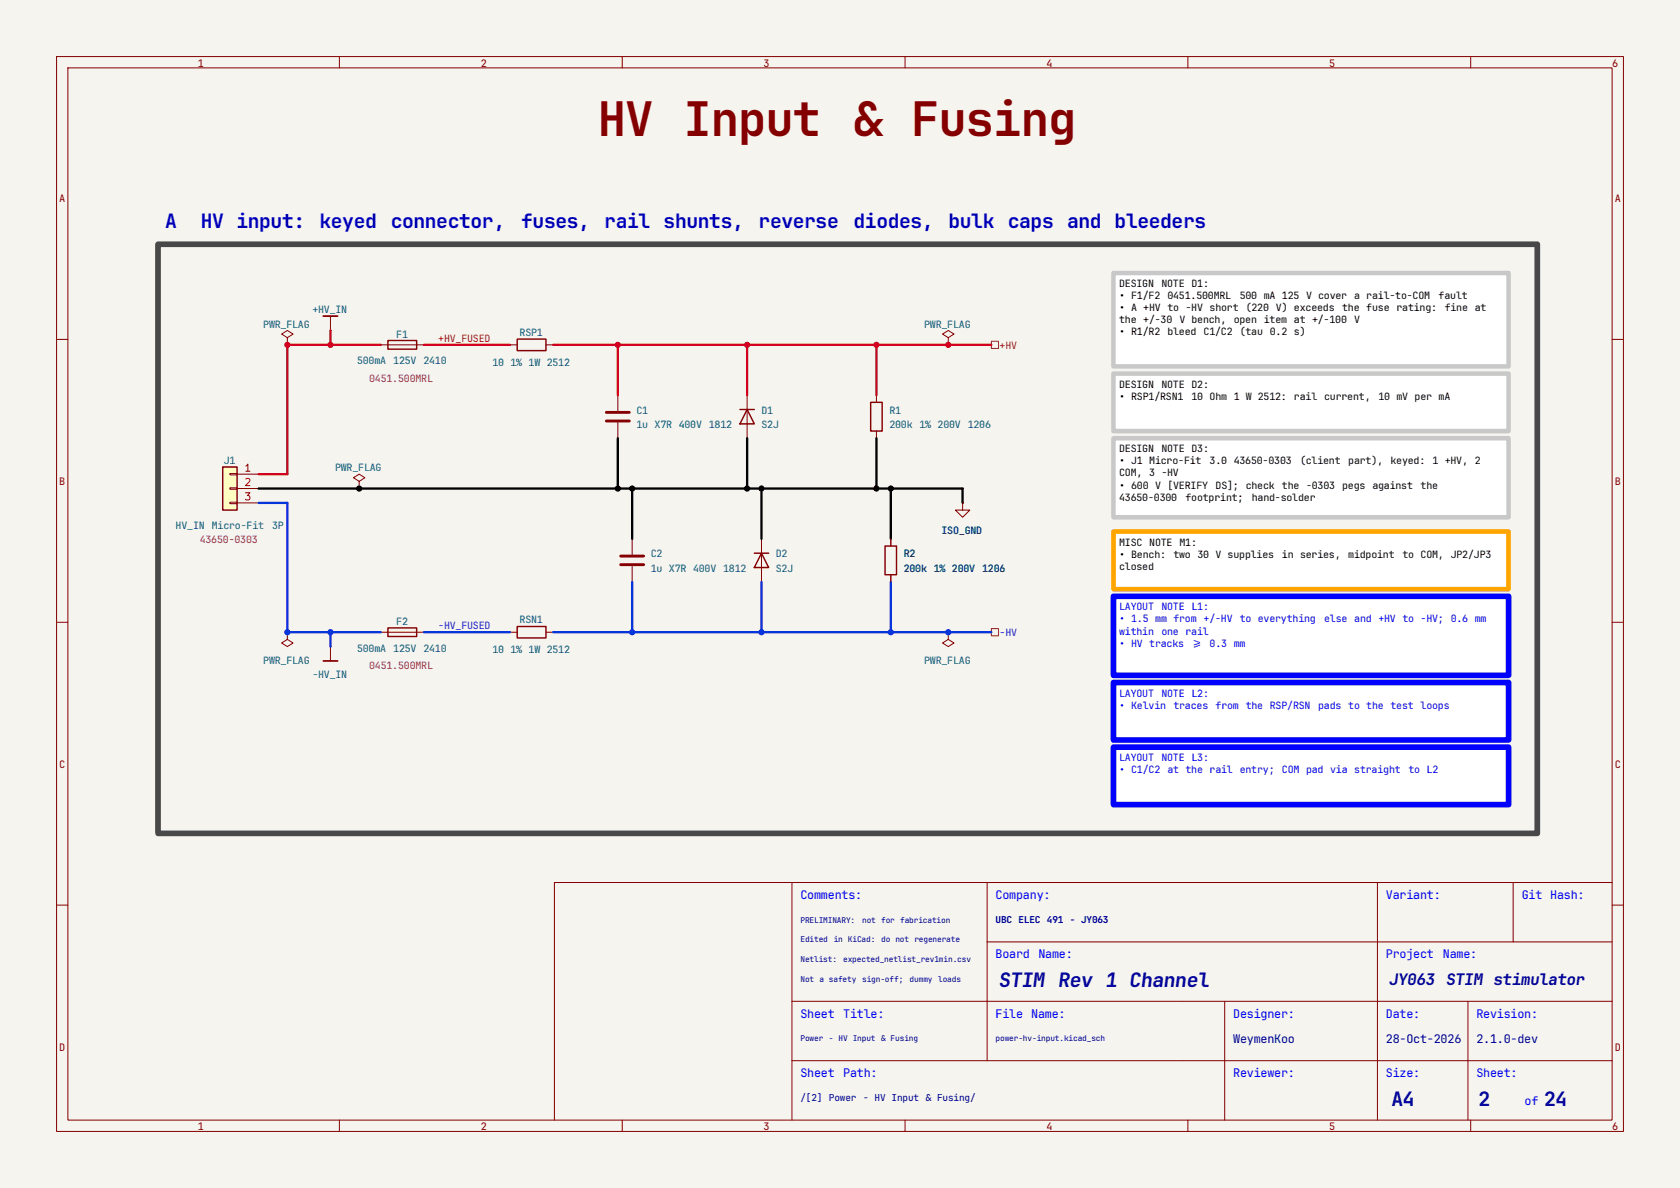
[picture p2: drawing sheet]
<svg xmlns="http://www.w3.org/2000/svg" width="297mm" height="210mm" viewBox="0 0 297 210" stroke-linecap="round" stroke-linejoin="round" font-family="sans-serif">
<path d="M0 0h297v210h-297z" fill="#f5f4ef" stroke="#f5f4ef" stroke-width=".18"/>
<g fill="none" stroke="#840000" stroke-width=".18">
<path d="M10 10h277v190h-277zM12 12h273v186h-273zM60 10v2M110 10v2M160 10v2M210 10v2M260 10v2M10 60h2M285 60h2M10 110h2M285 110h2M140 156v42"/>
<path d="M174.5 156v31.5M243.5 156v42M267.5 156v10.5M285 156h-187v42M10 160h2M140 177h145M174.5 166.5h110.5M216.5 177v21M259.5 177v21M285 160h2M60 198v2M110 198v2"/>
<path d="M140 187.5h145M160 198v2M210 198v2M260 198v2"/>
</g>
<g fill="#fff">
<path d="M196.8 66h69.9v10.2h-69.9z"/>
<path d="M196.8 48.3h69.9v16.5h-69.9z"/>
<path d="M196.8 77.5h69.9v13.9h-69.9z"/>
<path d="M196.8 105.4h69.9v14h-69.9z"/>
<path d="M196.8 132.1h69.9v10.1h-69.9z"/>
<path d="M196.8 120.7h69.9v10.1h-69.9z"/>
<path d="M196.8 94h69.9v10.1h-69.9z"/>
</g>
<path d="M91.4 59.9h5.1v2.1h-5.1zM68.6 60.2h5.1v1.5h-5.1zM130.8 72.4h2.5M132.1 72.4l1.2 2.5h-2.5zM153.9 71.1h2.1v5.1h-2.1zM133.3 97.8h2.6M134.6 97.8l1.3 2.5h-2.6zM156.5 96.5h2v5.1h-2zM68.6 111h5.1v1.5h-5.1zM91.4 110.7h5.1v2.1h-5.1z" fill="none" stroke="#840000" stroke-width=".25"/>
<g fill="none" stroke="#840000" stroke-width=".18">
<path d="M50.8 59.7l1-.6-1-.7-1 .7 1 .6v1.3M58.4 58.4h.1M58.4 55.9v2.5M167.6 59.7l1.1-.6-1.1-.7-1 .7 1 .6v1.3M50.8 61h.1M67.3 61h7.6M90.2 61h1.2M96.5 61h1.3M109.2 69.9v2.7M109.2 74.7v2.8M132.1 69.9v7.6M154.9 69.9v1.2"/>
<path d="M154.9 76.2v1.3M167.6 61h.1M63.5 85.1l1-.6-1-.7-1 .7 1 .6v1.3M63.5 86.4h.1M111.8 95.3v2.7M134.6 95.3v7.6M157.5 95.3v1.2M170.2 88.9v1.3h1.2l-1.2 1.2-1.3-1.2h1.3M170.2 88.9h.1M50.8 111.8v1.2l-1 .7 1 .6 1-.6-1-.7M50.8 111.8h.1M58.4 114.3h.1"/>
<path d="M58.4 114.3v2.5M67.3 111.8h7.6M90.2 111.8h1.2M96.5 111.8h1.3M111.8 100.1v2.8M157.5 101.6v1.3M167.6 111.8v1.2l-1 .7 1 .6 1.1-.6-1.1-.7M167.6 111.8h.1"/>
</g>
<path d="M107.2 72.9h4.1M107.2 74.4h4.1M109.7 99.8h4.1M109.7 98.3h4.1" fill="none" stroke="#840000" stroke-width=".51"/>
<path d="M57.1 55.9h2.6M57.1 116.8h2.6" fill="none" stroke="#840000" stroke-width=".3"/>
<path d="M39.4 82.6h2.5v7.6h-2.5z" fill="#ffffc2"/>
<path d="M39.4 82.6h2.5v7.6h-2.5z" fill="none" stroke="#840000" stroke-width=".25"/>
<path d="M40.6 83.7h1.3v.2h-1.3zM40.6 86.2h1.3v.3h-1.3zM40.6 88.8h1.3v.2h-1.3zM41.9 83.8h3.8M41.9 86.4h3.8M41.9 88.9h3.8M157.5 95.3v1.2M170.2 88.9h.1M157.5 101.6v1.3" fill="none" stroke="#840000" stroke-width=".18"/>
<path d="M175.3 60.3h1.2v1.3h-1.2zM175.3 111.1h1.2v1.3h-1.2z" fill="none" stroke="#725600" stroke-width=".18"/>
<path d="M58.4 58.4v2.6M67.3 61h-16.5v22.8h-5.1M74.9 61h15.3M97.8 61h77.5M109.2 61v8.9M132.1 61v8.9M154.9 61v8.9" fill="none" stroke="#d40020" stroke-width=".41"/>
<path d="M109.2 77.5v8.9M132.1 77.5v8.9M154.9 77.5v8.9M45.7 86.4h124.5v2.5M111.8 86.4v8.9M134.6 86.4v8.9M157.5 86.4v8.9" fill="none" stroke="#000" stroke-width=".41"/>
<path d="M45.7 88.9h5.1v22.9h16.5M58.4 111.8v2.5M74.9 111.8h15.3M97.8 111.8h77.5M111.8 102.9v8.9M134.6 102.9v8.9M157.5 102.9v8.9" fill="none" stroke="#003cd2" stroke-width=".41"/>
<path d="M196.8 48.3h69.9v16.5h-69.9zM196.8 66h69.9v10.2h-69.9zM196.8 77.5h69.9v13.9h-69.9z" fill="none" stroke="#c8c8c8" stroke-width=".8"/>
<path d="M196.8 105.4h69.9v14h-69.9zM196.8 132.1h69.9v10.1h-69.9zM196.8 120.7h69.9v10.1h-69.9z" fill="none" stroke="#00f" stroke-width="1"/>
<path d="M196.8 94h69.9v10.1h-69.9z" fill="none" stroke="#ffa500" stroke-width=".8"/>
<path d="M27.9 43.2h243.9v104.1h-243.9z" fill="none" stroke="#484848" stroke-width="1"/>
<g fill="#d40020" stroke="#d40020" stroke-width=".18">
<circle cx="154.9" cy="61" r=".46"/>
<circle cx="167.6" cy="61" r=".46"/>
<circle cx="132.1" cy="61" r=".46"/>
<circle cx="109.2" cy="61" r=".46"/>
<circle cx="50.8" cy="61" r=".46"/>
<circle cx="58.4" cy="61" r=".46"/>
</g>
<g fill="#000" stroke="#000" stroke-width=".18">
<circle cx="63.5" cy="86.4" r=".46"/>
<circle cx="109.2" cy="86.4" r=".46"/>
<circle cx="111.8" cy="86.4" r=".46"/>
<circle cx="132.1" cy="86.4" r=".46"/>
<circle cx="134.6" cy="86.4" r=".46"/>
<circle cx="154.9" cy="86.4" r=".46"/>
<circle cx="157.5" cy="86.4" r=".46"/>
</g>
<g fill="#003cd2" stroke="#003cd2" stroke-width=".18">
<circle cx="157.5" cy="111.8" r=".46"/>
<circle cx="167.6" cy="111.8" r=".46"/>
<circle cx="134.6" cy="111.8" r=".46"/>
<circle cx="50.8" cy="111.8" r=".46"/>
<circle cx="58.4" cy="111.8" r=".46"/>
<circle cx="111.8" cy="111.8" r=".46"/>
</g>
<g font-size="8.4" fill="#840000">
<text x="105.7" y="24.1">HV Input</text>
<text x="151" y="24.1">&amp; Fusing</text>
</g>
<g font-size="3.5" fill="#0000c2">
<text x="29.2" y="40.4">A</text>
<text x="35.5" y="40.4">HV input:</text>
<text x="56.5" y="40.4">keyed</text>
<text x="69.1" y="40.4">connector,</text>
<text x="92.2" y="40.4">fuses,</text>
<text x="106.8" y="40.4">rail shunts,</text>
<text x="134.1" y="40.4">reverse</text>
<text x="150.9" y="40.4">diodes,</text>
<text x="167.7" y="40.4">bulk caps and bleeders</text>
</g>
<g font-size="3.5" fill="#00007f">
<text x="176.5" y="174.5">STIM Rev 1 Channel</text>
<text x="246" y="195.5">A4</text>
<text x="261.4" y="195.5">2</text>
<text x="273" y="195.5">24</text>
</g>
<g font-size="2.8" fill="#00007f">
<text x="245.5" y="174.2">JY063</text>
<text x="255.6" y="174.2">STIM stimulator</text>
</g>
<g font-size="2.1" fill="#00f">
<text x="141.5" y="158.9">Comments:</text>
<text x="176" y="158.9">Company:</text>
<text x="245" y="158.9">Variant:</text>
<text x="269" y="158.9">Git Hash:</text>
<text x="176" y="169.4">Board</text>
<text x="183.6" y="169.4">Name:</text>
<text x="245" y="169.4">Project</text>
<text x="255.1" y="169.4">Name:</text>
<text x="141.5" y="179.9">Sheet</text>
<text x="149.1" y="179.9">Title:</text>
<text x="176" y="179.9">File Name:</text>
<text x="218" y="179.9">Designer:</text>
<text x="245" y="179.9">Date:</text>
<text x="261" y="179.9">Revision:</text>
<text x="141.5" y="190.4">Sheet</text>
<text x="149.1" y="190.4">Path:</text>
<text x="218" y="190.4">Reviewer:</text>
<text x="245" y="190.4">Size:</text>
<text x="261" y="190.4">Sheet:</text>
<text x="269.5" y="195.4">of</text>
</g>
<g font-size="2.1" fill="#00007f">
<text x="218" y="184.4">WeymenKoo</text>
<text x="245" y="184.4">28-Oct-2026</text>
<text x="261" y="184.4">2.1.0-dev</text>
</g>
<g font-size="1.8" fill="#840000">
<text x="35" y="11.8">1</text>
<text x="85" y="11.8">2</text>
<text x="135" y="11.8">3</text>
<text x="185" y="11.8">4</text>
<text x="235" y="11.8">5</text>
<text x="285" y="11.8">6</text>
<text x="10.5" y="35.8">A</text>
<text x="285.5" y="35.8">A</text>
<text x="10.5" y="85.8">B</text>
<text x="285.5" y="85.8">B</text>
<text x="10.5" y="135.8">C</text>
<text x="285.5" y="135.8">C</text>
<text x="10.5" y="185.8">D</text>
<text x="285.5" y="185.8">D</text>
<text x="35" y="199.8">1</text>
<text x="85" y="199.8">2</text>
<text x="135" y="199.8">3</text>
<text x="185" y="199.8">4</text>
<text x="235" y="199.8">5</text>
<text x="285" y="199.8">6</text>
</g>
<g font-size="1.8">
<text x="197.9" y="50.7">DESIGN</text>
<text x="197.9" y="52.9">• F1/F2</text>
<text x="205.3" y="50.7">NOTE D1:</text>
<text x="206.4" y="52.9">0451.500MRL</text>
<text x="219.2" y="52.9">500 mA 125 V cover</text>
<text x="239.4" y="52.9">a rail-to-COM</text>
<text x="254.3" y="52.9">fault</text>
<text x="197.9" y="55">• A +HV to -HV short</text>
<text x="197.9" y="57.1">the +/-30</text>
<text x="197.9" y="59.3">• R1/R2</text>
<text x="206.4" y="59.3">bleed</text>
<text x="208.5" y="57.1">V bench,</text>
<text x="212.8" y="59.3">C1/C2</text>
<text x="218.1" y="57.1">open item at +/-100</text>
<text x="219.2" y="59.3">(tau 0.2 s)</text>
<text x="220.2" y="55">(220 V) exceeds</text>
<text x="237.3" y="55">the fuse rating:</text>
<text x="239.4" y="57.1">V</text>
<text x="255.4" y="55">fine at</text>
<text x="197.9" y="68.5">DESIGN</text>
<text x="197.9" y="70.7">• RSP1/RSN1</text>
<text x="205.3" y="68.5">NOTE D2:</text>
<text x="210.6" y="70.7">10 Ohm 1 W 2512:</text>
<text x="228.8" y="70.7">rail current,</text>
<text x="243.7" y="70.7">10 mV per mA</text>
<text x="197.9" y="80">DESIGN</text>
<text x="197.9" y="82.1">• J1 Micro-Fit</text>
<text x="205.3" y="80">NOTE D3:</text>
<text x="213.8" y="82.1">3.0 43650-0303</text>
<text x="229.8" y="82.1">(client</text>
<text x="238.4" y="82.1">part),</text>
<text x="245.8" y="82.1">keyed:</text>
<text x="253.3" y="82.1">1 +HV, 2</text>
<text x="197.9" y="84.2">COM, 3 -HV</text>
<text x="197.9" y="86.4">• 600 V [VERIFY</text>
<text x="197.9" y="88.5">43650-0300</text>
<text x="209.6" y="88.5">footprint;</text>
<text x="214.9" y="86.4">DS]; check</text>
<text x="221.3" y="88.5">hand-solder</text>
<text x="226.6" y="86.4">the -0303</text>
<text x="237.3" y="86.4">pegs against</text>
<text x="251.1" y="86.4">the</text>
<text x="197.9" y="96.5">MISC NOTE M1:</text>
<text x="197.9" y="98.6">• Bench:</text>
<text x="197.9" y="100.7">closed</text>
<text x="207.4" y="98.6">two 30 V supplies</text>
<text x="226.6" y="98.6">in series,</text>
<text x="238.4" y="98.6">midpoint</text>
<text x="247.9" y="98.6">to COM, JP2/JP3</text>
</g>
<g font-size="1.8" fill="#006464">
<text x="46.5" y="57.9">PWR_FLAG</text>
<text x="55.2" y="55.4">+HV_IN</text>
<text x="70.1" y="59.7">F1</text>
<text x="91.8" y="59.4">RSP1</text>
<text x="163.4" y="57.9">PWR_FLAG</text>
<text x="63.1" y="64.4">500mA</text>
<text x="69.5" y="64.4">125V 2410</text>
<text x="87.1" y="64.6">10 1% 1W 2512</text>
<text x="112.5" y="75.7">1u X7R 400V 1812</text>
<text x="112.5" y="73.1">C1</text>
<text x="134.6" y="73.1">D1</text>
<text x="134.6" y="75.7">S2J</text>
<text x="157.2" y="75.7">200k 1% 200V 1206</text>
<text x="157.2" y="73.1">R1</text>
<text x="39.6" y="82">J1</text>
<text x="59.2" y="83.3">PWR_FLAG</text>
<text x="31" y="93.5">HV_IN</text>
<text x="37.4" y="93.5">Micro-Fit</text>
<text x="48.1" y="93.5">3P</text>
<text x="166.4" y="94.5">ISO_GND</text>
<text x="115.1" y="101.1">1u X7R 400V 1812</text>
<text x="115.1" y="98.5">C2</text>
<text x="137.2" y="98.5">D2</text>
<text x="137.2" y="101.1">S2J</text>
<text x="159.8" y="101.1">200k 1% 200V 1206</text>
<text x="159.8" y="98.5">R2</text>
<text x="70.1" y="110.5">F2</text>
<text x="91.8" y="110.2">RSN1</text>
<text x="46.5" y="117.3">PWR_FLAG</text>
<text x="55.2" y="119.9">-HV_IN</text>
<text x="63.1" y="115.2">500mA</text>
<text x="69.5" y="115.2">125V 2410</text>
<text x="87.1" y="115.4">10 1% 1W 2512</text>
<text x="163.4" y="117.3">PWR_FLAG</text>
</g>
<g font-size="1.8" fill="#d40020">
<text x="77.5" y="60.4">+HV_FUSED</text>
<text x="176.7" y="61.7">+HV</text>
</g>
<g font-size="1.8" fill="#840084">
<text x="65.3" y="67.5">0451.500MRL</text>
<text x="35.3" y="96">43650-0303</text>
<text x="65.3" y="118.3">0451.500MRL</text>
</g>
<g font-size="1.8" fill="#00f">
<text x="197.9" y="107.9">LAYOUT</text>
<text x="205.3" y="107.9">NOTE L1:</text>
<text x="197.9" y="110">• 1.5 mm from +/-HV</text>
<text x="197.9" y="112.2">within</text>
<text x="205.3" y="112.2">one rail</text>
<text x="219.2" y="110">to everything</text>
<text x="234.1" y="110">else and +HV to -HV; 0.6 mm</text>
<text x="197.9" y="114.3">• HV tracks</text>
<text x="210.6" y="114.3">&gt;= 0.3 mm</text>
<text x="197.9" y="123.1">LAYOUT</text>
<text x="197.9" y="125.3">• Kelvin</text>
<text x="205.3" y="123.1">NOTE L2:</text>
<text x="207.4" y="125.3">traces</text>
<text x="214.9" y="125.3">from the RSP/RSN</text>
<text x="233" y="125.3">pads to the test loops</text>
<text x="197.9" y="134.6">LAYOUT</text>
<text x="197.9" y="136.7">• C1/C2</text>
<text x="205.3" y="134.6">NOTE L3:</text>
<text x="206.4" y="136.7">at the rail entry;</text>
<text x="226.6" y="136.7">COM pad via straight</text>
<text x="249" y="136.7">to L2</text>
</g>
<g font-size="1.8" fill="#003cd2">
<text x="77.5" y="111.2">-HV_FUSED</text>
<text x="176.7" y="112.5">-HV</text>
</g>
<g font-size="1.7" fill="#00007f">
<text x="176" y="163.2">UBC ELEC 491 - JY063</text>
<text x="141.5" y="194.7">/[2] Power</text>
<text x="152.6" y="194.7">- HV Input</text>
<text x="163.7" y="194.7">&amp; Fusing/</text>
</g>
<g font-size="1.4" fill="#00007f">
<text x="141.5" y="163.1">PRELIMINARY:</text>
<text x="141.5" y="166.6">Edited</text>
<text x="147.4" y="166.6">in KiCad:</text>
<text x="152.4" y="163.1">not for fabrication</text>
<text x="155.8" y="166.6">do not regenerate</text>
<text x="141.5" y="170.1">Netlist:</text>
<text x="141.5" y="173.6">Not a safety</text>
<text x="149.1" y="170.1">expected_netlist_rev1min.csv</text>
<text x="152.4" y="173.6">sign-off;</text>
<text x="160.8" y="173.6">dummy</text>
<text x="165.9" y="173.6">loads</text>
<text x="141.5" y="184.1">Power</text>
<text x="146.5" y="184.1">- HV Input</text>
<text x="155.8" y="184.1">&amp; Fusing</text>
<text x="176" y="184.1">power-hv-input.kicad_sch</text>
</g>
<g font-size="1.3" fill="#a90000">
<text x="43.1" y="83.7">1</text>
<text x="43.1" y="86.2">2</text>
<text x="43.1" y="88.8">3</text>
</g>
</svg>
